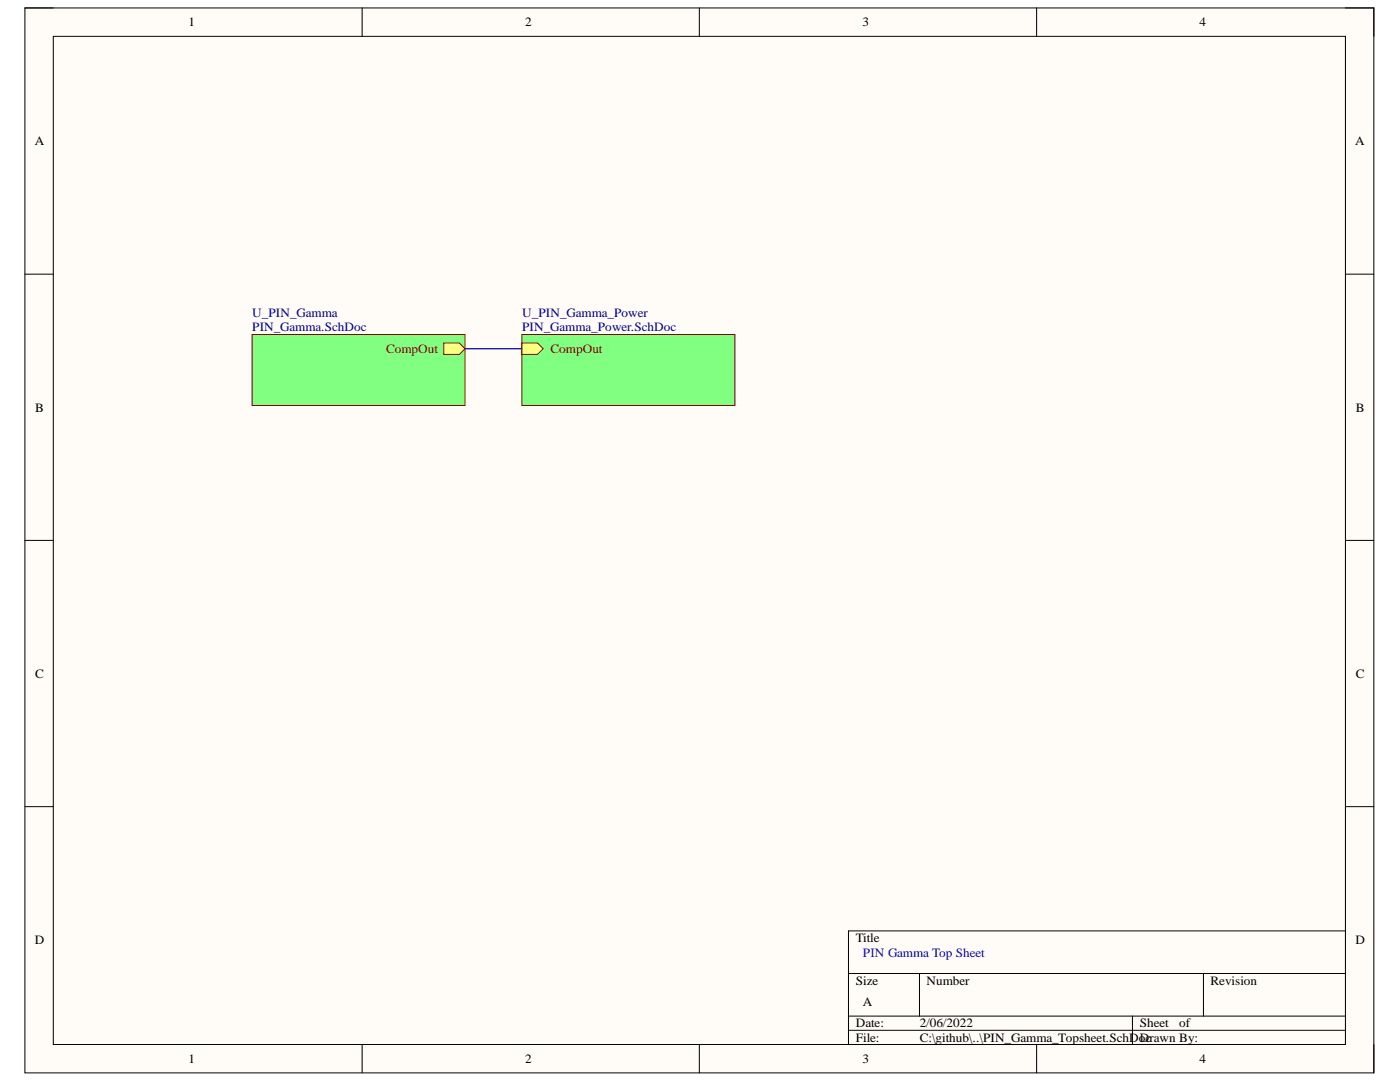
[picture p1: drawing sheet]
<svg xmlns="http://www.w3.org/2000/svg" width="279mm" height="216mm" viewBox="0 0 279 216" stroke-linecap="round" stroke-linejoin="round" font-family="sans-serif">
<path d="M5 1.6h269.2v212.5h-269.2z" fill-rule="evenodd" fill="#fffcf8"/>
<path d="M5 1.6h269.2v212.5h-269.2z" fill="none" stroke="#000" stroke-width=".2"/>
<path d="M10.6 7.3h257.9v201.1h-257.9z" fill-rule="evenodd" fill="#fffcf8"/>
<g fill="none" stroke="#000" stroke-width=".2">
<path d="M5 1.6h5.6M10.6 7.3h257.9v201.1h-257.9zM72.3 1.6v5.7M139.6 1.6v5.7M206.9 1.6v5.7M268.5 1.6h5.7v5.7M5 54.7h5.6M268.5 54.7h5.7M5 107.8h5.6M268.5 107.8h5.7M5 161h5.6M268.5 161h5.7"/>
<path d="M169.3 194.3h99.2M183.5 194.3v8.5M240.2 194.3v8.5M268.5 185.8h-99.2v22.6M72.3 208.4v5.7M139.6 208.4v5.7M169.3 202.8h99.2M169.3 205.6h99.2M206.9 208.4v5.7M226 202.8v5.6M274.2 208.4v5.7"/>
</g>
<path d="M50.3 66.7h42.5v14.2h-42.5z" fill-rule="evenodd" fill="#80ff80"/>
<path d="M50.3 66.7h42.5v14.2h-42.5z" fill="none" stroke="#800000" stroke-width=".2"/>
<path d="M88.6 68.5h3.1l1.1 1.1-1.1 1.1h-3.1z" fill-rule="evenodd" fill="#ffff80"/>
<path d="M88.6 68.5h3.1l1.1 1.1-1.1 1.1h-3.1z" fill="none" stroke="#800000" stroke-width=".2"/>
<path d="M104.1 66.7h42.6v14.2h-42.6z" fill-rule="evenodd" fill="#80ff80"/>
<path d="M104.1 66.7h42.6v14.2h-42.6z" fill="none" stroke="#800000" stroke-width=".2"/>
<path d="M104.1 68.5h3.2l1.1 1.1-1.1 1.1h-3.2z" fill-rule="evenodd" fill="#ffff80"/>
<path d="M104.1 68.5h3.2l1.1 1.1-1.1 1.1h-3.2z" fill="none" stroke="#800000" stroke-width=".2"/>
<path d="M92.8 69.6h11.3" fill="none" stroke="#000080" stroke-width=".25"/>
<g font-size="2.5">
<text x="37.6" y="5.2">1</text>
<text x="104.8" y="5.2">2</text>
<text x="172.1" y="5.2">3</text>
<text x="239.4" y="5.2">4</text>
<text x="6.9" y="29">A</text>
<text x="270.4" y="29">A</text>
<text x="7" y="82.1">B</text>
<text x="270.6" y="82.1">B</text>
<text x="7" y="135.2">C</text>
<text x="270.6" y="135.2">C</text>
<text x="6.9" y="188.3">D</text>
<text x="170.8" y="188">Title</text>
<text x="270.5" y="188.3">D</text>
<text x="170.8" y="196.5">Size</text>
<text x="184.9" y="196.5">Number</text>
<text x="241.6" y="196.5">Revision</text>
<text x="172.2" y="200.8">A</text>
<text x="170.8" y="205">Date:</text>
<text x="170.8" y="207.9">File:</text>
<text x="183.6" y="205">2/06/2022</text>
<text x="183.6" y="207.9">C:\github\..\PIN_Gamma_Topsheet.SchDoc</text>
<text x="227.5" y="205">Sheet</text>
<text x="227.5" y="207.9">Drawn By:</text>
<text x="235.4" y="205">of</text>
<text x="37.6" y="212.1">1</text>
<text x="104.8" y="212.1">2</text>
<text x="172.1" y="212.1">3</text>
<text x="239.4" y="212.1">4</text>
</g>
<g font-size="2.5" fill="#000080">
<text x="50.3" y="63.3">U_PIN_Gamma</text>
<text x="104.2" y="63.3">U_PIN_Gamma_Power</text>
<text x="50.3" y="66.1">PIN_Gamma.SchDoc</text>
<text x="104.2" y="66.1">PIN_Gamma_Power.SchDoc</text>
</g>
<g font-size="2.5" fill="#800000">
<text x="77.1" y="70.4">CompOut</text>
<text x="109.9" y="70.4">CompOut</text>
</g>
<text font-size="2.5" fill="#00f" x="172.2" y="190.9">PIN Gamma Top Sheet</text>
</svg>
